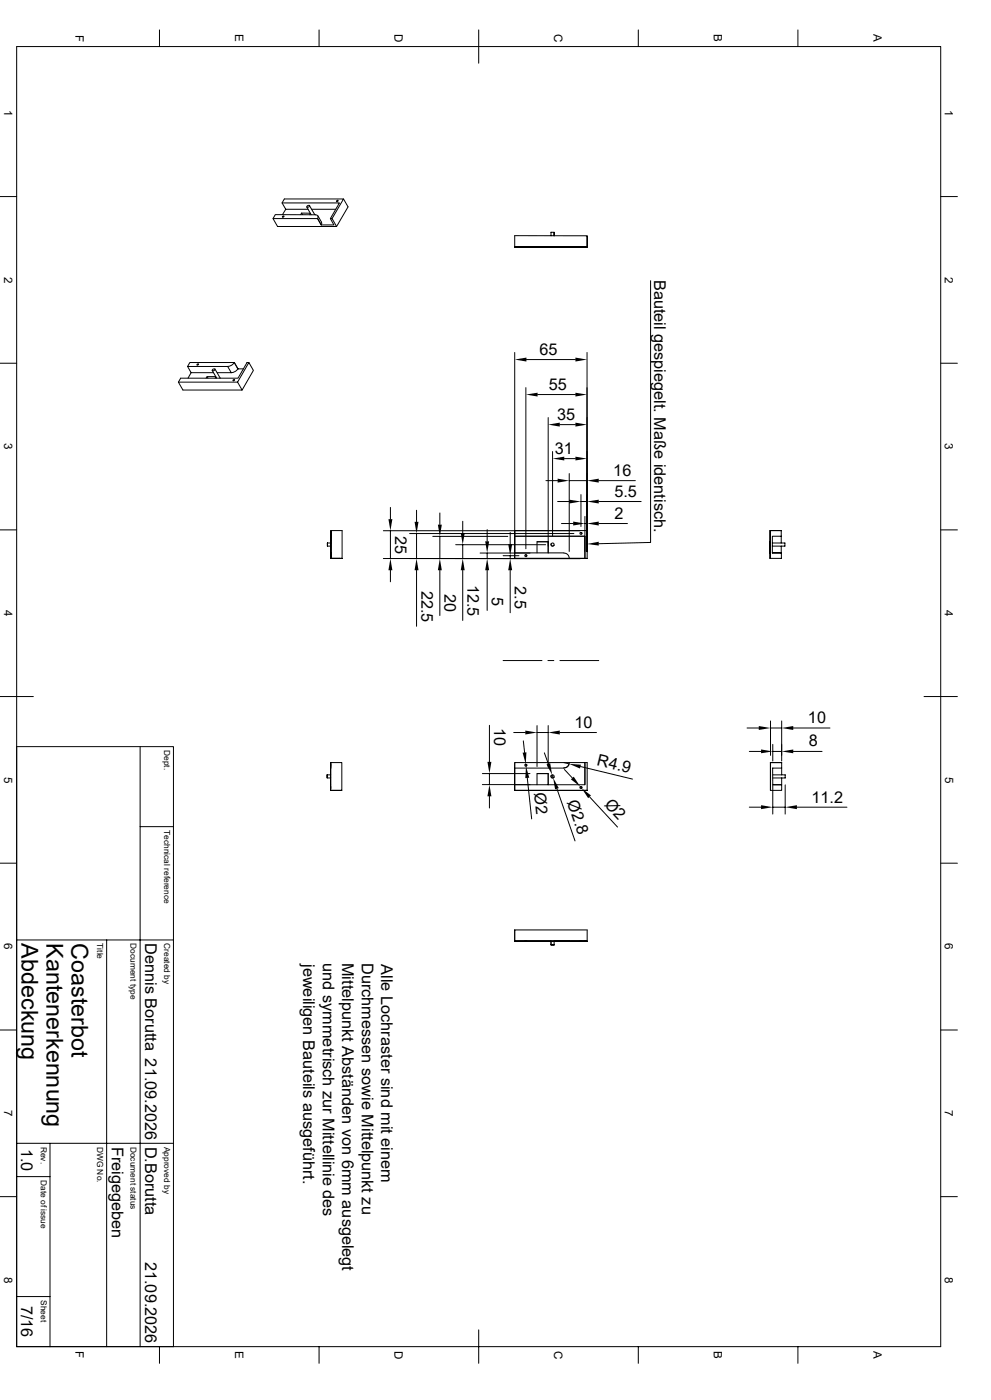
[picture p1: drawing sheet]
<svg xmlns="http://www.w3.org/2000/svg" width="297mm" height="420mm" viewBox="0 0 297 420" stroke-linecap="round" stroke-linejoin="round" font-family="sans-serif">
<g fill="none" stroke="#000" stroke-width=".3">
<path d="M5 14h276.9v390h-276.9zM47.8 9v5M95.6 9v5M143.5 9v10M191.3 9v5M239.1 9v5M0 59h5M103 59.7l1.3 2.4-3.4 5.8M281.9 59h5M81.8 65.6l1.4 2.3h17.7l-1.4-2.3h-.5l1.1 1.9h-3.8M84.5 60.9h17.2l-2.7 4.7M84.7 64.4l.9-1.6-1.1-1.9 .7-1.2h17.8l-3.5 5.9"/>
<path d="M85.6 62.8h6.7M90.4 63.9l.3 .5M91.9 62.1l1.4 2.3M92 61.8l.7-.2a.42 .42 0 0 1-.2 .5 .42 .42 0 0 1-.6-.1zM92.8 61.7l1.5 2.6M93 64l-2.6-.1-.3 .5M93 64.1l-.2 .3M93.4 62.8h7.2M94.3 64.3v.1M94.5 64.4a.7 .7 0 0 1 .7 .4 .7 .7 0 0 1 0 .8l1.1 1.8M94.5 64.4h-12l-.7 1.2h13.4l1.1 1.8M95.3 64.8l1.1 1.8-.1 .8"/>
<path d="M154.3 74.1v-3.4h21.7v3.4M154.3 74l21.7 .1h-21.7M154.3 74.2h21.7M161 74.1h3.3zM165.1 70.7v-1h1v1M176 70.8v3.4l-21.7-.1M195 84.2v78.5l-15.5 .4M0 109h5M53.5 114.6h17.7l1.4 2.4M54.1 113.5h17.2l2.7-4.7h.6l1.3 2.3-3.3 5.9h-17.8l-1.3-2.4zM57.3 111.8l-1 1.7M57.3 111.8h6.7"/>
<path d="M62.1 113l.2 .5M63.6 111.2l1.3 2.3M63.7 110.9l.6-.2a.42 .42 0 0 1-.2 .5 .42 .42 0 0 1-.5-.1zM64.4 110.7l1.6 2.8M64.6 113h-2.5l-.3 .5M64.7 113.1l-.2 .4M65.1 111.8h4.2M68.2 109.9h-12l1.1 1.9M68.2 109.9l1.1 1.9M70.2 108.8a2.54 2.54 0 0 1-2 1.1M70.2 108.8l1.1 1.9M70.2 108.8h-13.3l-.7 1.1"/>
<path d="M71.3 110.7a2.54 2.54 0 0 1-2 1.1M71.3 110.7h1.7M74.6 108.8l-3.4 5.8M154.3 105.7v59.8M157.6 116.3v48.3M157.8 107.9h14.7M161.1 118.4h11.4M175.9 105.7v59.8M281.9 109h5M164.3 125.3v40.6v-3.4h-3.3v3.4M165.6 135.5v25.3M167.8 127.4h4.7"/>
<path d="M169.1 137.6h3.4M0 159h5M99.2 159.7v.7zM99.2 159.2v8.3zM99.2 159.2h3.3v8.3h-3.3M114.9 159.2h59M117 152.2v3.5M117 159.2v8.4M124.8 153.1v3.4M131.8 153.9v3.5M138.7 156.4v3.5M146 158.9v3.5"/>
<path d="M152.9 159.7v3.5M154.3 159.2h21.7v8.3M163.6 144.2h3.5M167.1 150.5h3.5M168.3 157.1h3.5M170.6 142.1v23.3M170.6 144.2h5.3M173.9 159.9l.3-.1 .2 .3M174.1 148.4v9.5M174.1 150.5h1.8M175.3 154.9v12.6v-6.6h-21h21M175.3 157.1h.6"/>
<path d="M179.5 157.1h8.5M179.5 150.5h12.7M179.5 144.2h10.9M234.1 159.2h-3.3v8.3M281.9 159h5M98.1 163.8v-.9v.9h1.1M98.1 162.9h1.1M99.2 165.9v1.6M99.2 166.4v.6zM99.2 165.9h.1M114.9 167.6h59M117 171.1v3.4"/>
<path d="M122.8 160.1h49.2M124.8 160.1v7.5M124.8 171.1v16.8M129.7 160.9h22.5M131.8 160.9v6.7M131.8 171.1v13.6M136.6 163.4h26.9M138.7 163.4v4.2M138.7 171.1v15M143.9 165.9h14.9M146 165.9v1.7M146 171.1v12"/>
<path d="M150.8 166.7h4.7M152.9 166.7v.9M152.9 171.1v12.7M154.3 165.9v-6.7v8.3h21.7h-5.4M154.3 165.9h14.7a1.66 1.66 0 0 1 1.6 1.6h-16.3zM157.4 166.6l.3-.1 .2 .3M161 162.5h3.3M165.2 163.2a.47 .47 0 0 0 .2 .6 .47 .47 0 0 0 .6-.2M165.2 163.2h.1M166 163.5v.1M230.8 165.9h.1M231.5 165.9v-5h2.6v-1.7h-3.3v8.3"/>
<path d="M231.5 162.9h3.7v.9h-3.7M234.1 165.9l.1 1.6h-3.4M234.1 165.9h-2.6h2.7M234.1 160.9v2M234.1 163.8v2.1M150.8 198.2h11.6M164.2 198.2h1.8M167.8 198.2h11.7M0 209h10M146.7 217.6v11M154 219.8h3.4M161 217.7v12.3"/>
<path d="M161 219.8h3.3M164.3 217.7v12.3M167.8 219.8h11M223.9 218.4h3.5M230.9 216.3v10.3M230.9 218.4h3.4M234.3 216.3v12M237.7 218.4h11.1M276.9 209h10M5 224h47v180M42 224v180M98 233.4v-.9v.9h1.1"/>
<path d="M98 232.5h1.1M99.1 237.1h3.3M99.1 228.8v1.6zM99.1 229.2v.7zM99.1 235.9v.7zM99.1 230.4h.1M99.1 235.4v1.7h3.3M99.1 237.1v-8.3h3.3v8.3M144.6 232.1h14.2M144.6 235.4h14.2M146.7 232.1v3.3M146.7 238.9v3.5"/>
<path d="M154.3 228.8v8.3v-8.3h16.3M154.3 235.4h21v-6.6h.7v8.3h-21.7M154.3 230.4h14.7zM156.8 222.2l.4 3.6M157.4 229.4l.3-.1 .2 .4M157.6 229.2v.7M158 233.4l1.3 12.3M161 232.1h3.3v3.3v-3.3h-3.3v3.3M163.2 225.8l1.1 3.4M164.3 232.1h.1M165.2 232.7a.47 .47 0 0 0 .2 .6 .47 .47 0 0 0 .6-.2M165.2 232.7h.1"/>
<path d="M165.5 232.5l.3 .8M166 233.1h.1M166.9 236.6l5.4 15.7M169 228.8l1.6 .4M169.2 230.8l2.3 2.6M170.6 228.8a1.59 1.59 0 0 1-1.6 1.6l.9-.3 .6-.7M170.6 228.8h4.7v6.6M173.9 236.1l.3-.1 .2 .4M173.9 236l.4 .5M174 230l15.6 3.7M176.7 239.1l8.4 9M224.6 225.4h3.5"/>
<path d="M230.9 228.8v8.3M230.9 232.1v3.3zM230.9 228.8h.7M231.6 228.8h2.7zM231.6 232.5h3.7v.9h-3.7M231.6 223.3v5M231.6 225.4h2.7M234.2 228.8h.1M234.3 228.8h-3.4v8.3h3.4v-1.7h-2.7v-5h2.7M234.3 228.8v3.7M234.3 233.4v2h-2.7v8.8M235.3 235.5v8.7"/>
<path d="M237.7 225.4h8.7M0 259h5M42 248h10M224.6 242.1h3.5M231.6 242.1h3.7M238.8 242.1h15M281.9 259h5M154.3 279.1v3.3h10.8h-10.8M154.3 279.1h.1M5 282h47M32 282v122M154.3 282.3h21.7"/>
<path d="M154.3 282.3h10.8zM157.3 282.4h.6zM157.3 282.3h.6zM165.1 282.3v1.2M165.1 283.5h1zM165.1 283.4h1zM166.1 282.3v1.2M169 282.3l1.6 .1h-1.6M173.8 282.4h.7zM173.8 282.3h.7zM175.3 282.3h.7M176 282.3v-3.3h-21.7v3.3"/>
<path d="M176 282.4h-9.9M0 309h5M281.9 309h5M0 359h5M5 353h10M5 343h47M15 343v61M281.9 359h5M5 389h10M143.5 398.9v10.1M47.8 404v5M95.6 404v5"/>
<path d="M191.3 404v5M239.1 404v5"/>
<circle cx="84.8" cy="65" r=".25"/>
<circle cx="101.1" cy="60.3" r=".25"/>
<circle cx="59.2" cy="109.4" r=".25"/>
<circle cx="70" cy="114.1" r=".25"/>
<circle cx="157.6" cy="166.7" r=".3"/>
<circle cx="165.6" cy="163.4" r=".47"/>
<circle cx="174.1" cy="160" r=".3"/>
<circle cx="157.6" cy="229.6" r=".3"/>
<circle cx="165.6" cy="232.9" r=".47"/>
<circle cx="174.1" cy="236.3" r=".3"/>
</g>
<g fill="#000">
<path d="M154.3 107.9l3.5-.6v1.2zM157.6 118.4l3.5-.6v1.2zM172.5 107.3l3.4 .6-3.4 .6zM172.5 117.8l3.4 .6-3.4 .6zM164.3 127.4l3.5-.6v1.2zM165.6 137.6l3.5-.6v1.1zM172.5 137l3.4 .6-3.4 .5zM172.5 126.8l3.4 .6-3.4 .6zM116.4 155.7h1.2l-.6 3.5zM124.2 156.5h1.2l-.6 3.6zM131.2 157.4h1.2l-.6 3.5zM138.1 159.9h1.2l-.6 3.5z"/>
<path d="M167.1 143.6l3.5 .6-3.5 .6zM170.6 149.9l3.5 .6-3.5 .5zM171.8 156.5l3.5 .6-3.5 .5zM175.9 157.1l3.6-.6v1.1zM175.9 150.5l3.6-.6v1.1zM175.9 144.2l3.6-.6v1.2zM117 167.6l.6 3.5h-1.2zM124.8 167.6l.6 3.5h-1.2zM131.8 167.6l.6 3.5h-1.2zM138.7 167.6l.6 3.5h-1.2zM145.4 162.4h1.2l-.6 3.5zM146 167.6l.6 3.5h-1.2z"/>
<path d="M152.3 163.2h1.2l-.6 3.5zM152.9 167.6l.6 3.5h-1.2zM175.9 163.2l3.6-.7v1.2zM157.4 219.2l3.6 .6-3.6 .5zM164.3 219.8l3.5-.6v1.1zM227.4 217.8l3.5 .6-3.5 .6zM234.3 218.4l3.4-.6v1.2zM146.7 235.4l.6 3.5h-1.2zM146.1 228.6h1.2l-.6 3.5zM156.6 225.8l1.2-.1-.2 3.5zM157.6 229.9l1 3.4-1.2 .1zM163.8 229.3l1.1-.4 .6 3.6z"/>
<path d="M165.8 233.3l1.7 3.1-1.1 .4zM171.1 233.8l.9-.8 1.9 3zM170.6 229.2l3.5 .2-.3 1.1zM174.3 236.5l2.8 2.1-.8 .8zM228.1 224.8l3.5 .6-3.5 .6zM234.3 225.4l3.4-.6v1.2zM228.1 241.6l3.5 .5-3.5 .6zM235.3 242.1l3.5-.5v1.1z"/>
</g>
<g font-size="7">
<text x="6.5" y="283" transform="rotate(90 6.5 283)">Abdeckung</text>
<text x="14" y="283" transform="rotate(90 14 283)">Kantenerkennung</text>
<text x="21.5" y="283" transform="rotate(90 21.5 283)">Coasterbot</text>
</g>
<g font-size="4.9">
<text x="196" y="83.9" transform="rotate(90 196 83.9)">Bauteil gespiegelt. Maße identisch.</text>
<text x="161.7" y="106.4">65</text>
<text x="164.5" y="116.9">55</text>
<text x="167" y="125.9">35</text>
<text x="166.2" y="136.1">31</text>
<text x="183.8" y="142.7">16</text>
<text x="184.1" y="149">5.5</text>
<text x="184.2" y="155.7">2</text>
<text x="118.4" y="160.7" transform="rotate(90 118.4 160.7)">25</text>
<text x="126.3" y="177.2" transform="rotate(90 126.3 177.2)">22.5</text>
<text x="133.3" y="178.1" transform="rotate(90 133.3 178.1)">20</text>
<text x="140.1" y="175.4" transform="rotate(90 140.1 175.4)">12.5</text>
<text x="147.4" y="179.2" transform="rotate(90 147.4 179.2)">5</text>
<text x="154.3" y="175.8" transform="rotate(90 154.3 175.8)">2.5</text>
<text x="148.1" y="218.4" transform="rotate(90 148.1 218.4)">10</text>
<text x="172.2" y="218.3">10</text>
<text x="242.1" y="216.9">10</text>
<text x="242.4" y="223.9">8</text>
<text x="178.7" y="229.6" transform="rotate(14 178.7 229.6)">R4.9</text>
<text x="160.1" y="237.9" transform="rotate(84 160.1 237.9)">Ø2</text>
<text x="169.9" y="240.6" transform="rotate(71 169.9 240.6)">Ø2.8</text>
<text x="181" y="241.5" transform="rotate(47 181 241.5)">Ø2</text>
<text x="243.2" y="240.7">11.2</text>
<text x="43.5" y="283" transform="rotate(90 43.5 283)">Dennis Borutta 21.09.2026</text>
<text x="90.8" y="289.2" transform="rotate(90 90.8 289.2)">jeweiligen Bauteils ausgeführt.</text>
<text x="96.7" y="288.9" transform="rotate(90 96.7 288.9)">und symmetrisch zur Mittellinie des</text>
<text x="102.6" y="288.8" transform="rotate(90 102.6 288.8)">Mittelpunkt Abständen von 6mm ausgelegt</text>
<text x="108.4" y="288.8" transform="rotate(90 108.4 288.8)">Durchmessen sowie Mittelpunkt zu</text>
<text x="114.3" y="289.2" transform="rotate(90 114.3 289.2)">Alle Lochraster sind mit einem</text>
<text x="6.3" y="344.5" transform="rotate(90 6.3 344.5)">1.0</text>
<text x="33.5" y="344" transform="rotate(90 33.5 344)">Freigegeben</text>
<text x="43.5" y="344" transform="rotate(90 43.5 344)">D.Borutta</text>
<text x="43.5" y="378.5" transform="rotate(90 43.5 378.5)">21.09.2026</text>
<text x="6.3" y="391.7" transform="rotate(90 6.3 391.7)">7/16</text>
</g>
<g font-size="3.5">
<text x="22.6" y="10.4" transform="rotate(90 22.6 10.4)">F</text>
<text x="70.5" y="10.3" transform="rotate(90 70.5 10.3)">E</text>
<text x="118.3" y="10.2" transform="rotate(90 118.3 10.2)">D</text>
<text x="166.1" y="10.2" transform="rotate(90 166.1 10.2)">C</text>
<text x="214" y="10.3" transform="rotate(90 214 10.3)">B</text>
<text x="261.8" y="10.3" transform="rotate(90 261.8 10.3)">A</text>
<text x="1.2" y="33" transform="rotate(90 1.2 33)">1</text>
<text x="283.2" y="33" transform="rotate(90 283.2 33)">1</text>
<text x="1.2" y="83" transform="rotate(90 1.2 83)">2</text>
<text x="283.2" y="83" transform="rotate(90 283.2 83)">2</text>
<text x="1.2" y="133" transform="rotate(90 1.2 133)">3</text>
<text x="283.2" y="133" transform="rotate(90 283.2 133)">3</text>
<text x="1.2" y="183" transform="rotate(90 1.2 183)">4</text>
<text x="283.2" y="183" transform="rotate(90 283.2 183)">4</text>
<text x="1.3" y="233" transform="rotate(90 1.3 233)">5</text>
<text x="283.3" y="233" transform="rotate(90 283.3 233)">5</text>
<text x="1.2" y="283" transform="rotate(90 1.2 283)">6</text>
<text x="283.2" y="283" transform="rotate(90 283.2 283)">6</text>
<text x="1.2" y="333" transform="rotate(90 1.2 333)">7</text>
<text x="283.2" y="333" transform="rotate(90 283.2 333)">7</text>
<text x="1.2" y="383" transform="rotate(90 1.2 383)">8</text>
<text x="283.2" y="383" transform="rotate(90 283.2 383)">8</text>
<text x="22.6" y="405.4" transform="rotate(90 22.6 405.4)">F</text>
<text x="70.5" y="405.3" transform="rotate(90 70.5 405.3)">E</text>
<text x="118.3" y="405.2" transform="rotate(90 118.3 405.2)">D</text>
<text x="166.1" y="405.2" transform="rotate(90 166.1 405.2)">C</text>
<text x="214" y="405.3" transform="rotate(90 214 405.3)">B</text>
<text x="261.8" y="405.3" transform="rotate(90 261.8 405.3)">A</text>
</g>
<g font-size="2.5">
<text x="49.2" y="225" transform="rotate(90 49.2 225)">Dept.</text>
<text x="49.2" y="249" transform="rotate(90 49.2 249)">Technical reference</text>
<text x="29.2" y="283" transform="rotate(90 29.2 283)">Title</text>
<text x="39.2" y="283" transform="rotate(90 39.2 283)">Document type</text>
<text x="49.2" y="283" transform="rotate(90 49.2 283)">Created by</text>
<text x="12.2" y="344" transform="rotate(90 12.2 344)">Rev.</text>
<text x="29.2" y="344" transform="rotate(90 29.2 344)">DWG No.</text>
<text x="39.2" y="344" transform="rotate(90 39.2 344)">Document status</text>
<text x="49.2" y="344" transform="rotate(90 49.2 344)">Approved by</text>
<text x="12.2" y="354" transform="rotate(90 12.2 354)">Date of issue</text>
<text x="12.2" y="390" transform="rotate(90 12.2 390)">Sheet</text>
</g>
</svg>
